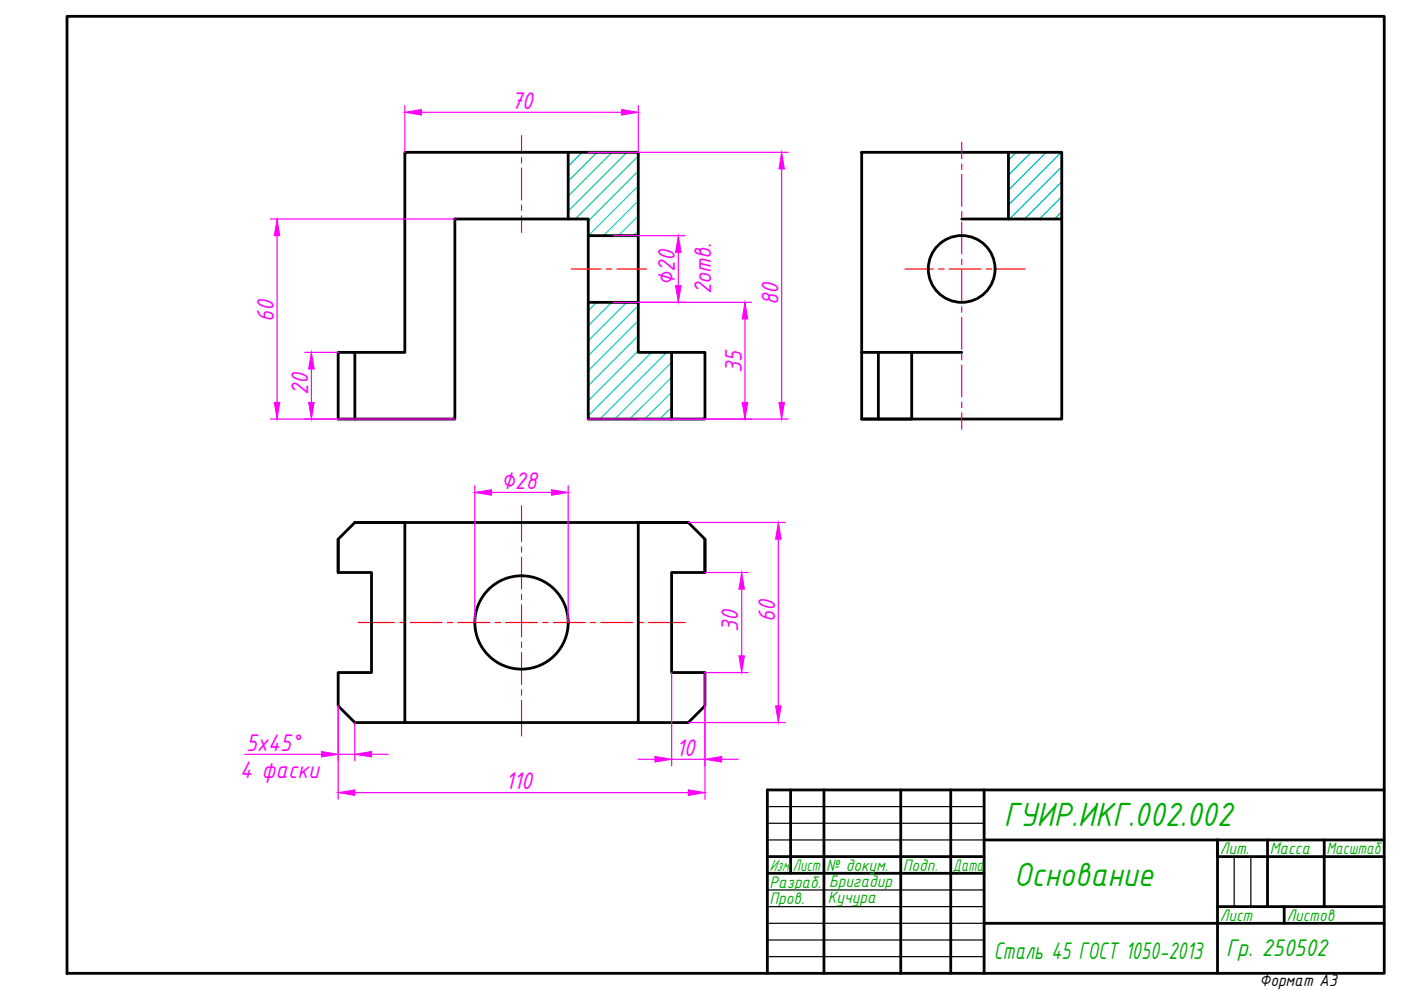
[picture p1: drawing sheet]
<svg xmlns="http://www.w3.org/2000/svg" width="297mm" height="210mm" viewBox="0 0 297 210" stroke-linecap="round" stroke-linejoin="round" font-family="sans-serif">
<!-- layer: 0 -->
<g fill="none" stroke="#000" stroke-width=".59">
<path d="M14.2 3.5h279.3v202.9h-279.3zM85.8 32.3h49.5v42.4h14.2v14.2h-24.8v-42.5h-28.3v42.5h-24.7v-14.2h14.1zM120.5 32.3v14.1M182.7 32.3h42.4v56.6h-42.4zM213.8 32.3v14.1M124.7 50h10.6M203.9 46.4h21.2M75.2 74.7v14.2M124.7 64.1h10.6M142.4 74.7v14.2M182.7 74.7h21.2M186.2 74.7v14.2"/>
<path d="M193.3 74.7v14.2h-10.6M71.7 114.3v7.1h7.1v21.2h-7.1v7.1l3.5 3.5h60.1v-42.4h-49.5v42.4M75.2 110.8h10.6h-10.6M75.2 110.8l-3.5 3.5v7.1M145.9 110.8h-10.6h10.6M145.9 110.8l3.6 3.5v7.1M149.5 114.3v7.1h-7.1v21.2h7.1v7.1l-3.6 3.5h-10.6M167.6 167.5v17.7M174.7 167.5v38.9M191 167.5v38.9M201.6 167.5v38.9M208.6 167.5v38.9"/>
<path d="M208.6 178.1h84.9M268.7 178.1v14.1M280.8 178.1v14.1M293.5 167.5h-130.8v38.9M162.7 181.6h45.9M162.7 185.2h45.9M208.6 195.8h84.9M258.1 192.2h35.4M272.3 192.2v3.6M293.5 181.6h-35.4v-3.5v28.3"/>
<circle cx="203.9" cy="57" r="7.1"/>
<circle cx="110.6" cy="132" r="9.9"/>
</g>
<path d="M162.7 171h45.9M162.7 174.6h45.9M162.7 178.1h45.9M162.7 188.7h45.9M162.7 192.2h45.9M162.7 199.3h45.9M162.7 195.8h45.9M261.7 181.6v10.6M265.2 181.6v10.6M162.7 202.8h45.9" fill="none" stroke="#000" stroke-width=".25"/>
<g fill="none" stroke="#f00" stroke-width=".25">
<path d="M110.6 28.8v3.5M110.6 33.4v1.1M110.6 35.6v6.8M203.9 30.2v3.4M203.9 34.8v1.1M203.9 37v6.7M110.6 43.5v1.1M110.6 45.8v3.5M121.2 57h6.3M128.6 57h1.1M130.8 57h6.3M191.9 57h6"/>
<path d="M199 57h1.1M201.3 57h6.7M203.9 44.9v1.1M203.9 47.1v6.7M203.9 55v1.1M203.9 57.2v6.7M209.1 57h1.1M211.4 57h5.9M203.9 65.1v1.1M203.9 67.3v6.8M203.9 75.2v1.1M203.9 77.4v6.8"/>
<path d="M203.9 85.3v1.1M203.9 87.5v3.5M110.6 107.2v7.6M110.6 115.9v1.1M110.6 118.2v6.7M75.9 132h7.7M84.8 132h1.1M87 132h6.7M94.9 132h1.1M97.1 132h6.8M105 132h1.1M107.2 132h6.7"/>
<path d="M110.6 126v1.1M110.6 128.3v6.7M110.6 136.1v1.2M110.6 138.4v6.7M115.1 132h1.1M117.3 132h6.7M125.2 132h1.1M127.4 132h6.7M135.3 132h1.1M137.5 132h7.7M110.6 146.2v1.2M110.6 148.5v7.5"/>
</g>
<g fill="none" stroke="#00c7c7" stroke-width=".25">
<path d="M123.4 32.3l-2.9 2.9M126.6 32.3l-6.1 6.1M129.8 32.3l-9.3 9.3M132.9 32.3l-12.4 12.5M135.3 33.1l-13.3 13.3M135.3 36.3l-10.6 10.6M135.3 39.4l-10.5 10.6M215.5 32.3l-1.7 1.7M218.7 32.3l-4.9 4.8M221.8 32.3l-8 8M225 32.3l-11.2 11.2M225.1 35.4l-11.1 11"/>
<path d="M225.1 38.5l-7.9 7.9M135.3 42.6l-7.3 7.4M135.3 45.8l-4.2 4.2M135.3 49l-1 1M225.1 41.7l-4.7 4.7M225.1 44.9l-1.5 1.5M126.5 64.1l-1.8 1.8M129.7 64.1l-5 5M132.9 64.1l-8.2 8.2M135.3 64.8l-10.6 10.6M135.3 68l-10.6 10.6M135.3 71.2l-10.6 10.6"/>
<path d="M135.3 74.4l-10.6 10.6M138.1 74.7l-13.4 13.4M141.3 74.7l-14.1 14.2M142.4 76.8l-12.1 12.1M142.4 80l-8.9 8.9M142.4 83.2l-5.7 5.7M142.4 86.3l-2.5 2.6"/>
</g>
<g fill="none" stroke="#f0f" stroke-width=".25">
<path d="M85.8 22.4v9.9M89.4 23.8h42.4M124.7 32.3h42.4M135.3 22.4v9.9M165.7 35.8v49.5M57.3 46.4h39.1M58.7 50v35.3M130 50h15.2M143.8 53.5v7.1M64.6 74.7h7.1M66 78.2v7.1M130 64.1h29.4"/>
<path d="M158 67.6v17.7M57.3 88.9h39.1M124.7 88.9h42.4M100.7 103v29M104.2 104.4h12.7M120.5 103v29M145.9 110.8h20.5M165 114.3v35.4M149.5 121.4h9.2M157.3 124.9v14.2M51.9 159.9h16.3M71.7 149.7v19.8"/>
<path d="M71.7 159.9h3.5M75.2 153.2v8.1M78.8 159.9h3.5M142.4 142.6v19.8M145.9 153.2h20.5M158.7 142.6h-9.2v26.9M75.2 168.1h70.7M135.3 161h3.6M142.4 161h7.1M153 161h3.5"/>
</g>
<g fill="#f0f" stroke="#f0f" stroke-width=".21">
<path d="M58.7 46.4l.6 3.6h-1.1z"/>
<path d="M58.2 85.3h1.1l-.6 3.6z"/>
<path d="M165.1 85.3h1.2l-.6 3.6z"/>
<path d="M165.7 32.3l.6 3.5h-1.2z"/>
<path d="M100.7 104.4l3.5-.6v1.2z"/>
<path d="M116.9 103.8l3.6 .6-3.6 .6z"/>
<path d="M143.8 50l.6 3.5h-1.2z"/>
<path d="M143.2 60.6h1.2l-.6 3.5z"/>
<path d="M66 74.7l.6 3.5h-1.2z"/>
<path d="M65.4 85.3h1.2l-.6 3.6z"/>
<path d="M158 64.1l.5 3.5h-1.1z"/>
<path d="M157.4 85.3h1.1l-.5 3.6z"/>
<path d="M85.8 23.8l3.6-.6v1.2z"/>
<path d="M131.8 23.2l3.5 .6-3.5 .6z"/>
<path d="M75.2 159.9l3.6-.6v1.2z"/>
<path d="M68.2 159.3l3.5 .6-3.5 .6z"/>
<path d="M138.9 160.4l3.5 .6-3.5 .6z"/>
<path d="M149.5 161l3.5-.6v1.2z"/>
<path d="M157.3 121.4l.5 3.5h-1.1z"/>
<path d="M156.7 139.1h1.1l-.5 3.5z"/>
<path d="M165 110.8l.6 3.5h-1.2z"/>
<path d="M164.4 149.7h1.2l-.6 3.5z"/>
<path d="M71.7 168.1l3.5-.6v1.1z"/>
<path d="M145.9 167.5l3.6 .6-3.6 .5z"/>
</g>
<g font-size="7.7" fill="#00ad00">
<text x="212.8" y="175.1">ГУИР.ИКГ.002.002</text>
<text x="215" y="187.8">Основание</text>
</g>
<g font-size="5.5" fill="#f0f">
<text x="108.4" y="23.1">70</text>
<text x="143.1" y="60.6" transform="rotate(-90 143.1 60.6)">∅20</text>
<text x="150.8" y="62.4" transform="rotate(-90 150.8 62.4)">2отв.</text>
<text x="165" y="64.7" transform="rotate(-90 165 64.7)">80</text>
<text x="58" y="68.2" transform="rotate(-90 58 68.2)">60</text>
<text x="65.3" y="83.7" transform="rotate(-90 65.3 83.7)">20</text>
<text x="157.3" y="79.1" transform="rotate(-90 157.3 79.1)">35</text>
<text x="106.2" y="103.7">∅28</text>
<text x="164.3" y="131.8" transform="rotate(-90 164.3 131.8)">60</text>
<text x="156.5" y="133.9" transform="rotate(-90 156.5 133.9)">30</text>
<text x="52.2" y="159.2">5x45°</text>
<text x="143.4" y="160.3">10</text>
<text x="50.9" y="164.9">4 фаски</text>
<text x="107.2" y="167.3">110</text>
</g>
<g font-size="5.5" fill="#00ad00">
<text x="210.7" y="203.4">Сталь 45 ГОСТ 1050-2013</text>
<text x="260" y="202.7">Гр. 250502</text>
</g>
<g font-size="3.8" fill="#00ad00">
<text x="163.2" y="184.7">Изм.</text>
<text x="168.1" y="184.7">Лист</text>
<text x="175.2" y="184.7">№ докум.</text>
<text x="191.4" y="184.7">Подп.</text>
<text x="202" y="184.7">Дата</text>
<text x="258.6" y="181.1">Лит.</text>
<text x="269.2" y="181.1">Масса</text>
<text x="281.2" y="181.1">Масштаб</text>
<text x="163.2" y="188.2">Разраб.</text>
<text x="163.2" y="191.7">Пров.</text>
<text x="175.5" y="191.5">Кучура</text>
<text x="175.8" y="188">Бригадир</text>
<text x="258.6" y="195.3">Лист</text>
<text x="272.8" y="195.3">Листов</text>
</g>
<text font-size="3.8" x="267" y="209">Формат А3</text>
</svg>
